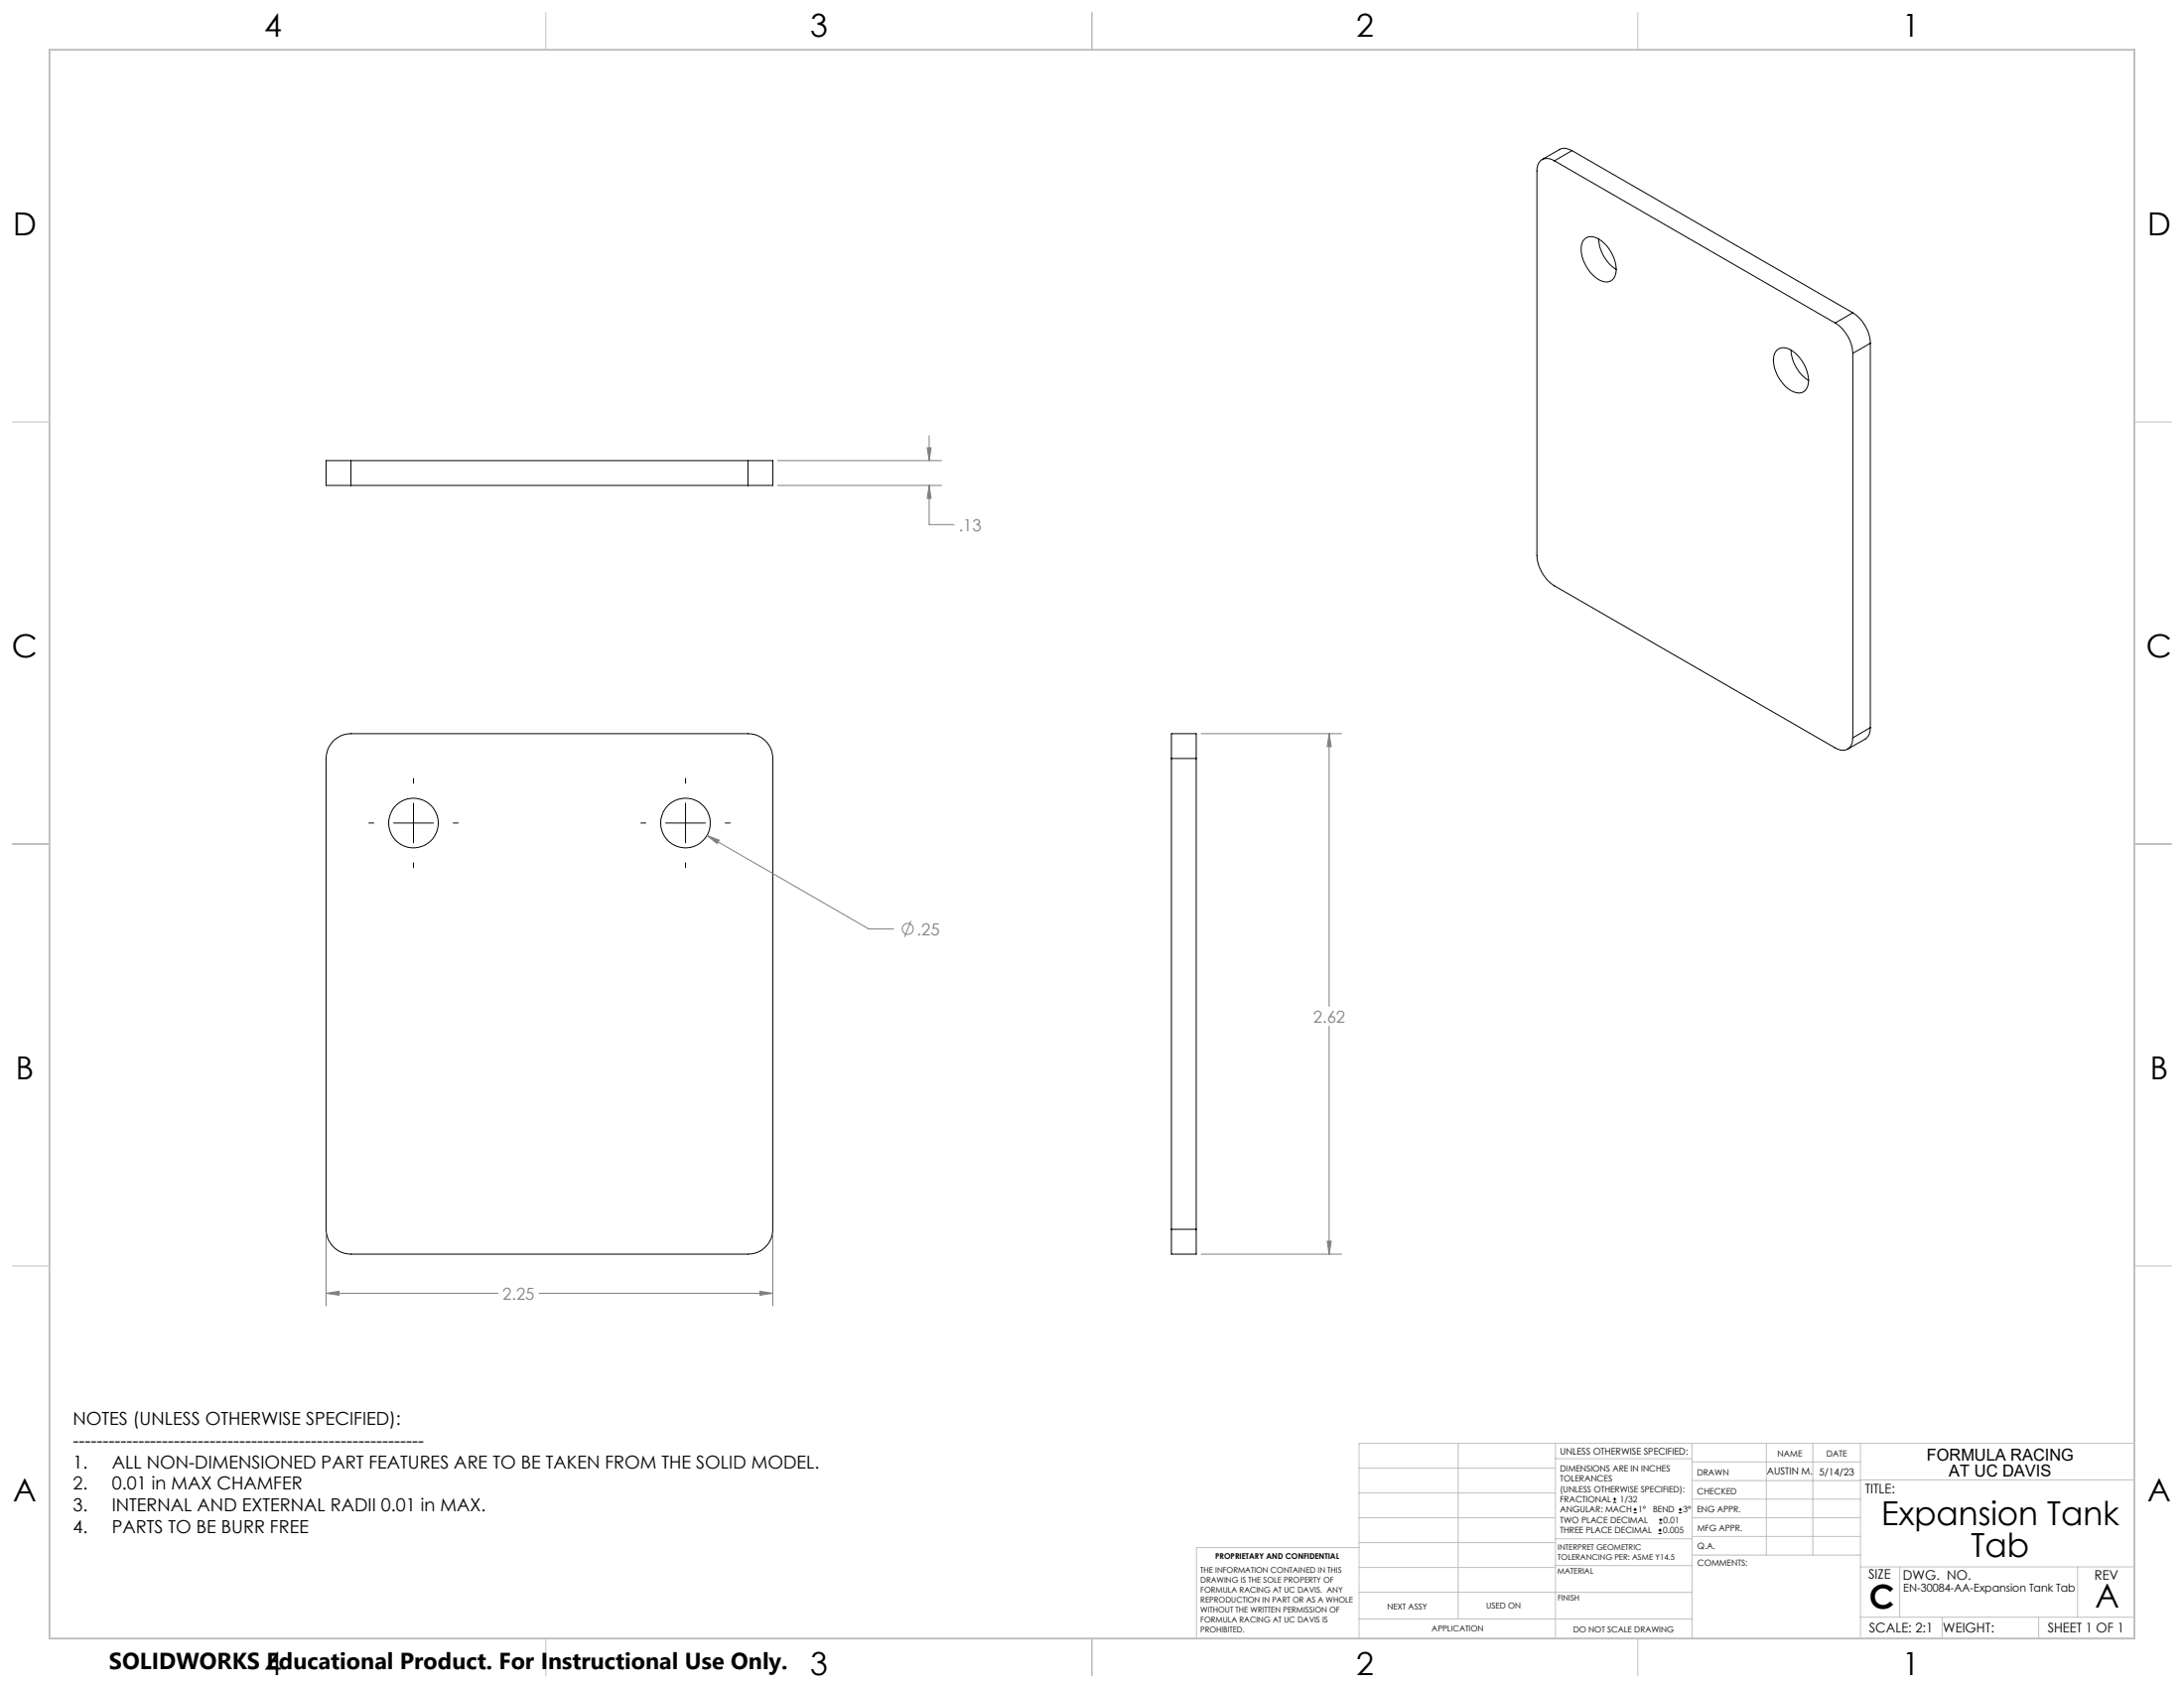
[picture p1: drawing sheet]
<svg xmlns="http://www.w3.org/2000/svg" width="559mm" height="432mm" viewBox="0 0 559 432" stroke-linecap="round" stroke-linejoin="round" font-family="sans-serif">
<g fill="none" stroke="#000" stroke-width=".25">
<path d="M402.2 38.5a3.1 3.1 0 0 0-3.2-.3l-4.5 2.6M402.2 38.5l-4.5 2.6M402.2 38.5l71.9 41.5M397.7 41.1a2.74 2.74 0 0 0-3.1-.3 2.74 2.74 0 0 0-1.4 2.9v98.4a10 10 0 0 0 4.5 7.8l71.8 41.4a2.75 2.75 0 0 0 3.2 .3 2.75 2.75 0 0 0 1.4-2.9M397.7 41.1l71.8 41.5M405.4 61.2a3.3 3.3 0 0 1 4.4 .5 9.3 9.3 0 0 1 3.5 8.5 2.57 2.57 0 0 1-4.1 1.4 9.3 9.3 0 0 1-4.4-9.5zM409 61.1a9.8 9.8 0 0 0 4.5 7.8M454.4 89.8a3 3 0 0 1 4.3 .1 9.5 9.5 0 0 1 3.9 8.5 2.5 2.5 0 0 1-3.9 1.8 9.3 9.3 0 0 1-4.8-9.4zM458.3 89.6a9.9 9.9 0 0 0 4.4 7.7M469.5 82.6a9.9 9.9 0 0 1 4.6 7.8M474.1 80a10 10 0 0 1 4.4 7.8M474.1 80l-4.6 2.6"/>
<path d="M474.1 90.4v98.3M478.5 87.8l-4.4 2.6M478.5 87.8v98.3M89.8 117.8h-6.4v6.4h6.4M89.8 117.8v6.4M89.8 117.8h101.6M191.4 117.8h6.3v6.4h-6.3M191.4 117.8v6.4M89.8 124.2h101.6M85 189.9a6.2 6.2 0 0 1 4.8-2.2h101.6a6.3 6.3 0 0 1 6.3 6.3v120.5a6.3 6.3 0 0 1-6.3 6.3h-101.6a6.3 6.3 0 0 1-6.4-6.3v-120.5a6.7 6.7 0 0 1 1.6-4.1zM105.8 199.1v1.3M175.4 199.1v1.3"/>
<path d="M299.7 194v-6.3h6.4v6.3M299.7 194h6.4M299.7 194v120.5M306.1 194v120.5M478.5 186.1a3.1 3.1 0 0 1-1.3 3l-4.5 2.5M478.5 186.1l-4.4 2.6M94.4 210.5h1.2M100.7 210.5h10.2M105.8 205.5v10.1M116 210.5h1.2M164 210.5h1.2M170.3 210.5h10.2"/>
<path d="M175.4 205.5v10.1M185.6 210.5h1.2M105.8 220.7v1.3M175.4 220.7v1.3M299.7 314.5v6.3h6.4v-6.3M299.7 314.5h6.4M412.7 384.3h.9M412.7 383.5h.9M413.1 383.1v.8M418 387h.8M418 386.2h.8M418.4 385.7v.9"/>
<path d="M424.3 392.3h.9M424.3 391.4h.9M424.5 389.6h.8M424.5 388.8h.8M424.7 391v.9M424.9 388.4v.8M429.5 387h.9M429.5 386.2h.9M429.9 385.7v.9"/>
<circle cx="105.8" cy="210.5" r="6.4"/>
<circle cx="175.4" cy="210.5" r="6.4"/>
</g>
<g fill="none" stroke="#808080" stroke-width=".25">
<path d="M199 117.8h41.9M237.2 114.5h1l-.5 3.3zM237.7 111.5v6.3M199 124.2h41.9M237.7 124.2l.5 3.3h-1zM237.7 124.2v10h6.4M307.3 187.7h36M340.1 187.7l.5 3.3h-1zM340.1 187.7v69.8M180.9 213.7l3.1 1.2-.5 .9zM180.9 213.7l41.4 23.9h6.3M233.1 235.6l-1.6 4"/>
<path d="M340.1 262.5v58.3M83.4 315.7v18.3M197.7 315.7v18.3M339.6 317.5h1l-.5 3.3zM83.4 330.8l3.3-.5v1zM83.4 330.8h44M137.9 330.8h59.8M194.5 330.3l3.2 .5-3.2 .5zM307.3 320.8h36"/>
<circle cx="232.3" cy="237.6" r="1.41"/>
</g>
<g fill="none" stroke="#c0c0c0" stroke-width=".25">
<path d="M139.7 3.2v9.5M279.4 3.2v9.5M419.1 3.2v9.5M3.1 107.9h9.6M546.1 107.9h9.5M3.1 215.9h9.6M546.1 215.9h9.5M3.1 323.8h9.6M546.1 323.8h9.5M347.7 375.6h50.3M373.1 369.2v44.9M398 369.2v49.9"/>
<path d="M398 373.1h34.9M432.9 369.2v49.9M432.9 378.7h43.1M432.9 374h43.1M451.9 369.2v28.6M463.8 369.2v28.6M476 369.2v49.9M476 378.6h70.1M546.1 369.2h-198.4v49.9M347.7 394.6h50.3M347.7 388.3h50.3M347.7 381.9h50.3"/>
<path d="M347.7 395.9h-41.6v23.2M398 393.6h35M432.9 383.5h43.1M432.9 388.3h43.1M432.9 393h43.1M433 397.8h43M139.7 419.1v9.6M279.4 419.1v9.6M347.7 414.1h85.2M347.7 401h50.3M347.7 407.3h50.3M398 407.4h34.9"/>
<path d="M398 400.5h35M419.1 419.1v9.6M476 413.7h70.1M476 400.8h70.1M486.1 400.8v12.9M496.9 413.7v5.4M521.6 413.7v5.4M531.6 400.8v12.9"/>
</g>
<path d="M12.7 12.7h533.4v406.4h-533.4z" fill="none" stroke="#c0c0c0" stroke-width=".5"/>
<path d="M83.4 330.8l3.3-.5v1zM194.5 330.3l3.2 .5-3.2 .5zM180.9 213.7l2.6 2.1 .5-.9zM237.7 124.2l.5 3.3h-1zM237.2 114.5h1l-.5 3.3zM340.1 187.7l.5 3.3h-1zM339.6 317.5h1l-.5 3.3z" fill="#808080"/>
<g font-size="8.5">
<text x="481.4" y="390.1">Expansion Tank</text>
<text x="504.3" y="398.2">Tab</text>
<text x="478.3" y="411.4">C</text>
<text x="536.1" y="411.3">A</text>
</g>
<g font-size="8.1">
<text x="67.6" y="9.3">4</text>
<text x="207.3" y="9.3">3</text>
<text x="347" y="9.3">2</text>
<text x="486.7" y="9.3">1</text>
<text x="3.3" y="60.1">D</text>
<text x="549.4" y="60.1">D</text>
<text x="3" y="168">C</text>
<text x="549.1" y="168">C</text>
<text x="4" y="276">B</text>
<text x="550.1" y="276">B</text>
<text x="3.3" y="383.9">A</text>
<text x="549.4" y="383.9">A</text>
<text x="67.6" y="428.4">4</text>
<text x="207.3" y="428.4">3</text>
<text x="347" y="428.4">2</text>
<text x="486.7" y="428.4">1</text>
</g>
<text font-size="5.9" x="27.9" y="427">SOLIDWORKS Educational Product. For Instructional Use Only.</text>
<g font-size="4.6">
<text x="18.6" y="364.4">NOTES (UNLESS OTHERWISE SPECIFIED):</text>
<text x="18.6" y="370">-----------------------------------------------------------</text>
<text x="18.6" y="375.5">1.</text>
<text x="28.7" y="375.5">ALL NON-DIMENSIONED PART FEATURES ARE TO BE TAKEN FROM THE SOLID MODEL.</text>
<text x="18.6" y="381.1">2.</text>
<text x="28.7" y="381.1">0.01 in MAX CHAMFER</text>
<text x="18.6" y="386.7">3.</text>
<text x="28.7" y="386.7">INTERNAL AND EXTERNAL RADII 0.01 in MAX.</text>
<text x="18.6" y="392.3">4.</text>
<text x="28.7" y="392.3">PARTS TO BE BURR FREE</text>
</g>
<g font-size="4.2" fill="#808080">
<text x="245.3" y="135.8">.13</text>
<text x="234.6" y="239.2">.25</text>
<text x="336" y="261.6">2.62</text>
<text x="128.6" y="332.4">2.25</text>
</g>
<g font-size="4.2">
<text x="493" y="373.5">FORMULA RACING</text>
<text x="498.7" y="377.8">AT UC DAVIS</text>
</g>
<g font-size="3.4">
<text x="477.2" y="381.9">TITLE:</text>
<text x="478.1" y="404">SIZE</text>
<text x="486.9" y="404">DWG. NO.</text>
<text x="535.9" y="404.1">REV</text>
<text x="478.2" y="417.6">SCALE: 2:1</text>
<text x="497.1" y="417.7">WEIGHT:</text>
<text x="523.9" y="417.6">SHEET 1 OF 1</text>
</g>
<text font-size="2.8" x="487" y="407.2">EN-30084-AA-Expansion Tank Tab</text>
<g font-size="2.5">
<text x="452.1" y="377.2">AUSTIN M.</text>
<text x="465.5" y="377.3">5/14/23</text>
</g>
<text font-size="2.4" x="399.2" y="372.1">UNLESS OTHERWISE SPECIFIED:</text>
<g font-size="2.2">
<text x="399.2" y="376.4">DIMENSIONS ARE IN INCHES</text>
<text x="434.2" y="377.3">DRAWN</text>
<text x="454.8" y="372.5">NAME</text>
<text x="467.3" y="372.6">DATE</text>
<text x="399.2" y="379">TOLERANCES</text>
<text x="399.2" y="381.7">(UNLESS OTHERWISE SPECIFIED):</text>
<text x="434.3" y="382.2">CHECKED</text>
<text x="399.2" y="389.6">TWO PLACE DECIMAL</text>
<text x="399.2" y="384.3">FRACTIONAL</text>
<text x="399.2" y="387">ANGULAR: MACH</text>
<text x="414.5" y="384.3">1/32</text>
<text x="419.1" y="387">1°</text>
<text x="422.9" y="387">BEND</text>
<text x="425.6" y="389.6">0.01</text>
<text x="430.6" y="387">3°</text>
<text x="434.2" y="386.9">ENG APPR.</text>
<text x="399.2" y="392.3">THREE PLACE DECIMAL</text>
<text x="425.5" y="392.3">0.005</text>
<text x="434.3" y="391.6">MFG APPR.</text>
<text x="434.3" y="396.3">Q.A.</text>
<text x="434.3" y="400.5">COMMENTS:</text>
</g>
<g font-size="2.1">
<text x="354.9" y="411.6">NEXT ASSY</text>
<text x="380.3" y="411.6">USED ON</text>
<text x="366.3" y="417.4">APPLICATION</text>
<text x="402.5" y="417.5">DO NOT SCALE DRAWING</text>
</g>
<g font-size="2">
<text x="310.9" y="398.8">PROPRIETARY AND CONFIDENTIAL</text>
<text x="398.6" y="396.5">INTERPRET GEOMETRIC</text>
<text x="398.6" y="399">TOLERANCING PER: ASME Y14.5</text>
<text x="307.2" y="402.4">THE INFORMATION CONTAINED IN THIS</text>
<text x="307.2" y="404.9">DRAWING IS THE SOLE PROPERTY OF</text>
<text x="307.2" y="407.5">FORMULA RACING AT UC DAVIS. ANY</text>
<text x="398.5" y="402.6">MATERIAL</text>
<text x="307.2" y="410">REPRODUCTION IN PART OR AS A WHOLE</text>
<text x="307.2" y="412.5">WITHOUT THE WRITTEN PERMISSION OF</text>
<text x="398.5" y="409.4">FINISH</text>
<text x="307.2" y="415">FORMULA RACING AT UC DAVIS IS</text>
<text x="307.2" y="417.6">PROHIBITED.</text>
</g>
</svg>
